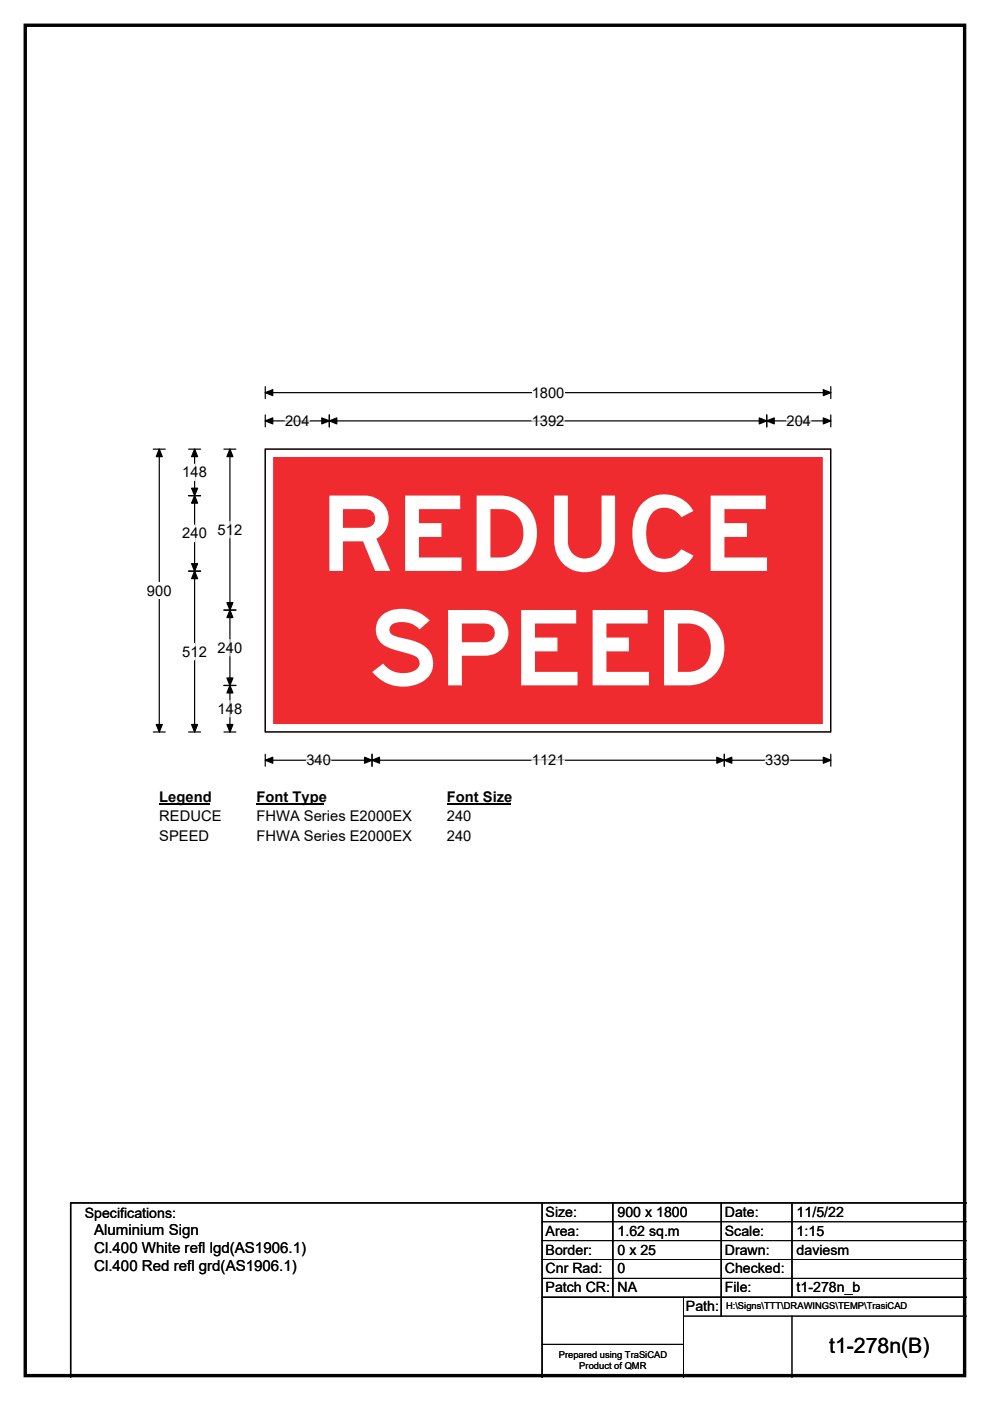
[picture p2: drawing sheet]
<svg xmlns="http://www.w3.org/2000/svg" width="210mm" height="297mm" viewBox="0 0 210 297" stroke-linecap="round" stroke-linejoin="round" font-family="sans-serif">
<path d="M5.4 5.4h199.2v286.3h-199.2z" fill="none" stroke="#000" stroke-width=".72"/>
<path d="M56.3 83.2h119.9M56.3 82v2.5M176.2 82v2.5" fill="none" stroke="#000" stroke-width=".25"/>
<path d="M56.3 83.2l1.5-.6v1.3zM174.6 82.6l1.6 .6-1.6 .7z" fill="#000" stroke="#000" stroke-width=".25"/>
<path d="M112.8 81.5h6.9v3.5h-6.9z" fill="#fff"/>
<g fill="none" stroke="#000" stroke-width=".25">
<path d="M32.5 95.2h2.6M33.8 95.2v60M56.3 89.2h119.9M56.3 88v2.5M69.8 88v2.5M162.6 88v2.5M176.2 88v2.5M32.5 155.2h2.6M56.3 159.9v2.6M78.9 159.9v2.6M153.6 159.9v2.6M176.2 159.9v2.6"/>
<path d="M56.3 161.2h119.9"/>
</g>
<g fill="#000" stroke="#000" stroke-width=".25">
<path d="M33.8 95.2l.6 1.6h-1.3zM56.3 89.2l1.5-.6v1.3zM69.8 89.2l1.6-.6v1.3zM68.3 88.6l1.5 .6-1.5 .7zM161 88.6l1.6 .6-1.6 .7zM162.6 89.2l1.6-.6v1.3zM174.6 88.6l1.6 .6-1.6 .7zM33.1 153.6h1.3l-.6 1.6zM56.3 161.2l1.5-.7v1.3zM78.9 161.2l1.6-.7v1.3zM77.3 160.5l1.6 .7-1.6 .6zM152 160.5l1.6 .7-1.6 .6z"/>
<path d="M153.6 161.2l1.6-.7v1.3zM174.6 160.5l1.6 .7-1.6 .6z"/>
</g>
<path d="M60.5 89.2h5.2M112.8 89.2h6.9M166.8 89.2h5.2M65 161.2h5.2M112.8 161.2h6.9M162.3 161.2h5.2" fill="none" stroke="#fff" stroke-width=".25"/>
<path d="M31.2 123.5h5.2v3.5h-5.2z" fill="#fff"/>
<path d="M40 95.2h2.5M41.3 95.2v60M47.5 95.2h2.5M48.8 95.2v60M40 105.1h2.5M40 121.1h2.5M47.5 129.3h2.5M40 155.2h2.5M47.5 155.2h2.5M47.5 145.3h2.5" fill="none" stroke="#000" stroke-width=".25"/>
<path d="M41.3 95.2l.6 1.6h-1.3zM48.8 95.2l.6 1.6h-1.3zM41.3 105.1l.6 1.6h-1.3zM40.6 103.5h1.3l-.6 1.6zM40.6 119.5h1.3l-.6 1.6zM41.3 121.1l.6 1.6h-1.3zM48.8 129.3l.6 1.6h-1.3zM48.1 127.8h1.3l-.6 1.5zM40.6 153.6h1.3l-.6 1.6zM48.1 143.7h1.3l-.6 1.6zM48.8 145.3l.6 1.6h-1.3zM48.1 153.6h1.3l-.6 1.6z" fill="#000" stroke="#000" stroke-width=".25"/>
<path d="M41.3 98.4v3.5M41.3 111.3v3.6M48.8 110.5v3.5M41.3 136.4v3.5M48.8 135.6v3.5M48.8 148.5v3.5" fill="none" stroke="#fff" stroke-width=".25"/>
<path d="M33.8 167.2h10.7v3.5h-10.7z" fill="#fff"/>
<path d="M33.8 170.5h10.7" fill="none" stroke="#000" stroke-width=".32"/>
<path d="M54.4 167.2h14.4v3.5h-14.4z" fill="#fff"/>
<path d="M54.4 170.5h14.4" fill="none" stroke="#000" stroke-width=".32"/>
<path d="M94.8 167.2h13.4v3.5h-13.4z" fill="#fff"/>
<path d="M94.8 170.5h13.4" fill="none" stroke="#000" stroke-width=".32"/>
<g fill="#fff">
<path d="M33.8 171.4h13.1v3.5h-13.1z"/>
<path d="M54.4 171.4h32.9v3.5h-32.9z"/>
<path d="M94.8 171.4h5.2v3.5h-5.2z"/>
<path d="M33.8 175.6h10.5v3.4h-10.5z"/>
<path d="M54.4 175.6h32.9v3.4h-32.9z"/>
<path d="M94.8 175.6h5.2v3.4h-5.2z"/>
</g>
<path d="M56.3 95.2h119.9v60h-119.9z" fill="#ef2b2f"/>
<path d="M56.3 95.2h119.9v60h-119.9z" fill="none" stroke="#ef2b2f" stroke-width=".21"/>
<path d="M57.1 96.1h118.3v58.2h-118.3z" fill="none" stroke="#fff" stroke-width="1.7"/>
<path d="M56.3 95.2h119.9v60h-119.9zM115 255v37M130 255v20M153 255v24M168 255v20M205 255h-190v37M115 275h90" fill="none" stroke="#000" stroke-width=".3"/>
<path d="M115 259h90M115 263h90M115 267h90M115 271h90M145 279h60M145 275v17M168 279v13M115 285h30" fill="none" stroke="#000" stroke-width=".21"/>
<g font-size="22.2" fill="#fff">
<text x="67.8" y="121.1">REDUCE</text>
<text x="77.9" y="145.3">SPEED</text>
</g>
<text font-size="4.5" x="175.9" y="286.9">t1-278n(B)</text>
<g font-size="3.2">
<text x="20" y="261.9">Aluminium Sign</text>
<text x="20" y="265.7">Cl.400 White refl lgd(AS1906.1)</text>
<text x="20" y="269.6">Cl.400 Red refl grd(AS1906.1)</text>
</g>
<g font-size="3.1">
<text x="112.8" y="84.3">1800</text>
<text x="60.5" y="90.3">204</text>
<text x="112.8" y="90.3">1392</text>
<text x="166.8" y="90.3">204</text>
<text x="38.7" y="101.2">148</text>
<text x="46.2" y="113.3">512</text>
<text x="38.7" y="114.1">240</text>
<text x="31.2" y="126.3">900</text>
<text x="38.7" y="139.2">512</text>
<text x="46.2" y="138.4">240</text>
<text x="46.2" y="151.3">148</text>
<text x="65" y="162.2">340</text>
<text x="112.8" y="162.2">1121</text>
<text x="162.3" y="162.2">339</text>
<text x="33.8" y="170">Legend</text>
<text x="54.4" y="170">Font Type</text>
<text x="94.8" y="170">Font Size</text>
<text x="33.8" y="174.2">REDUCE</text>
<text x="33.8" y="178.4">SPEED</text>
<text x="54.4" y="174.2">FHWA Series E2000EX</text>
<text x="54.4" y="178.4">FHWA Series E2000EX</text>
<text x="94.8" y="174.2">240</text>
<text x="94.8" y="178.4">240</text>
</g>
<g font-size="3">
<text x="115.7" y="258">Size:</text>
<text x="131" y="258">900 x 1800</text>
<text x="153.7" y="258">Date:</text>
<text x="169" y="258">11/5/22</text>
<text x="18" y="258.2">Specifications:</text>
<text x="115.7" y="262">Area:</text>
<text x="131" y="262">1.62 sq.m</text>
<text x="153.7" y="262">Scale:</text>
<text x="169" y="262">1:15</text>
<text x="115.7" y="266">Border:</text>
<text x="115.7" y="270">Cnr Rad:</text>
<text x="131" y="266">0 x 25</text>
<text x="131" y="270">0</text>
<text x="153.7" y="266">Drawn:</text>
<text x="153.7" y="270">Checked:</text>
<text x="169" y="266">daviesm</text>
<text x="115.7" y="274">Patch CR:</text>
<text x="131" y="274">NA</text>
<text x="153.7" y="274">File:</text>
<text x="169" y="274">t1-278n_b</text>
<text x="145.5" y="278">Path:</text>
</g>
<g font-size="2">
<text x="154" y="277.6">H:\Signs\TTT\DRAWINGS\TEMP\TrasiCAD</text>
<text x="118.5" y="287.8">Prepared using TraSiCAD</text>
<text x="122.9" y="290.2">Product of QMR</text>
</g>
</svg>
